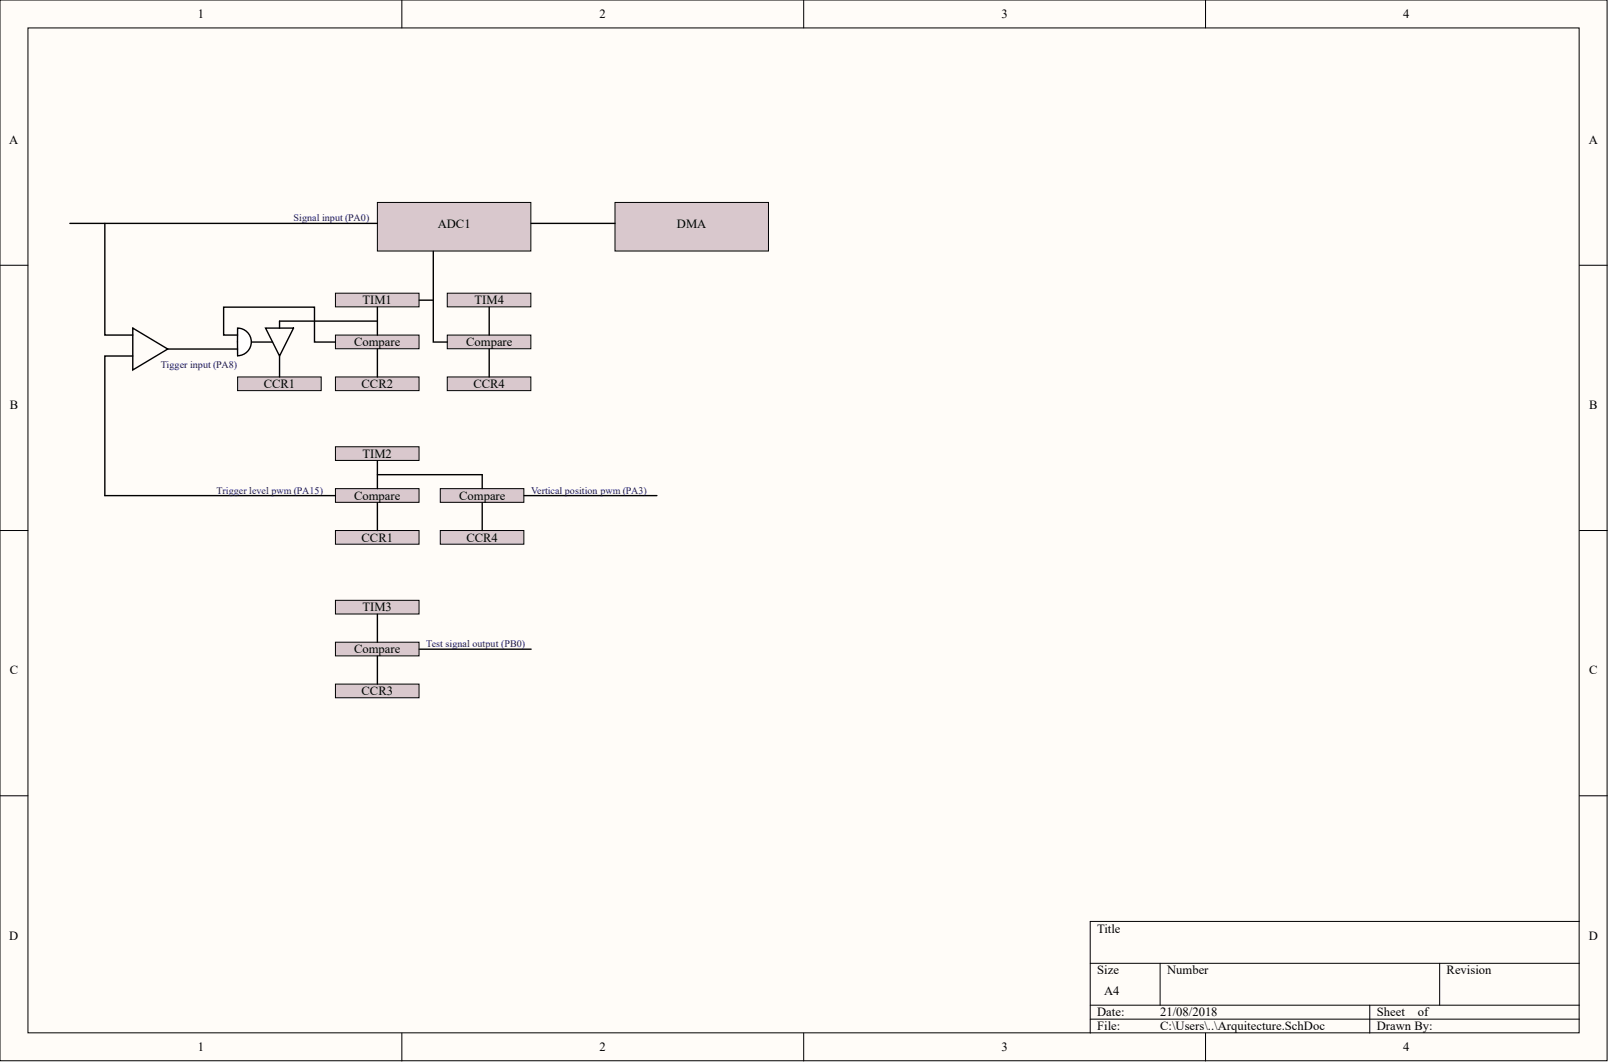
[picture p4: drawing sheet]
<svg xmlns="http://www.w3.org/2000/svg" width="292mm" height="193mm" viewBox="0 0 292 193" stroke-linecap="round" stroke-linejoin="round" font-family="sans-serif">
<g fill="#fffcf8" stroke="#000" stroke-width=".18">
<path d="M0 0h291.8v192.6h-291.8z"/>
<path d="M5.1 5.1h281.6v182.4h-281.6z"/>
</g>
<g fill="none" stroke="#000" stroke-width=".18">
<path d="M73 0v5.1M145.9 0v5.1M218.9 0v5.1M0 48.2h5.1M286.7 48.2h5.1M0 96.3h5.1M286.7 96.3h5.1M0 144.5h5.1M286.7 144.5h5.1M197.9 174.9h88.8M210.6 174.9v7.6M261.4 174.9v7.6"/>
<path d="M286.7 167.3h-88.8v20.2M73 187.5v5.1M145.9 187.5v5.1M197.9 182.5h88.8M197.9 185h88.8M218.9 187.5v5.1M248.7 182.5v5"/>
</g>
<g fill="#d9c8cd" stroke="#000" stroke-width=".18">
<path d="M68.5 36.8h27.9v8.8h-27.9z"/>
<path d="M111.6 36.8h27.9v8.8h-27.9z"/>
<path d="M81.2 53.2h15.2v2.5h-15.2z"/>
<path d="M81.2 60.8h15.2v2.5h-15.2z"/>
<path d="M81.2 68.4h15.2v2.5h-15.2z"/>
<path d="M60.9 53.2h15.2v2.5h-15.2z"/>
<path d="M60.9 60.8h15.2v2.5h-15.2z"/>
<path d="M60.9 68.4h15.2v2.5h-15.2z"/>
<path d="M43.1 68.4h15.2v2.5h-15.2z"/>
</g>
<path d="M48.2 59.6h5.1l-2.6 5zM68.5 55.8v5M68.5 58.3h-17.8v1.3M76.1 54.5h2.6M78.7 45.6v16.5h2.5M88.8 55.8v5M50.7 64.6v3.8M68.5 63.4v5M88.8 63.4v5" fill="none" stroke="#000" stroke-width=".25"/>
<g fill="#d9c8cd" stroke="#000" stroke-width=".18">
<path d="M60.9 81.1h15.2v2.5h-15.2z"/>
<path d="M60.9 88.7h15.2v2.5h-15.2z"/>
<path d="M60.9 96.3h15.2v2.5h-15.2z"/>
</g>
<path d="M68.5 83.6v5.1M68.5 91.2v5.1" fill="none" stroke="#000" stroke-width=".25"/>
<g fill="#d9c8cd" stroke="#000" stroke-width=".18">
<path d="M79.9 88.7h15.2v2.5h-15.2z"/>
<path d="M79.9 96.3h15.2v2.5h-15.2z"/>
</g>
<path d="M68.5 86.2h19v2.5M87.5 91.2v5.1" fill="none" stroke="#000" stroke-width=".25"/>
<path d="M43.1 59.6v5a2.51 2.51 0 0 0 2.5-2.5 2.51 2.51 0 0 0-2.5-2.5zM43.1 62.1v2.5z" fill-rule="evenodd" fill="#fff" stroke="#000" stroke-width=".25"/>
<path d="M12.7 40.6h55.8M19 40.6v20.2h5.1M24.1 59.6l6.3 3.8-6.3 3.8zM24.1 64.6h-5.1v25.4h41.9M30.4 63.4h12.7M43.1 60.8h-2.5v-5h16.5v6.3h3.8M45.7 62.1h3.8M95.2 90h24.1" fill="none" stroke="#000" stroke-width=".25"/>
<g fill="#d9c8cd" stroke="#000" stroke-width=".18">
<path d="M60.9 109h15.2v2.5h-15.2z"/>
<path d="M60.9 116.6h15.2v2.5h-15.2z"/>
<path d="M60.9 124.2h15.2v2.5h-15.2z"/>
</g>
<path d="M96.4 40.6h15.2M68.5 111.5v5.1M68.5 119.1v5.1M76.1 117.8h20.3" fill="none" stroke="#000" stroke-width=".25"/>
<g font-size="2.3">
<text x="35.9" y="3.3">1</text>
<text x="108.9" y="3.3">2</text>
<text x="181.8" y="3.3">3</text>
<text x="254.8" y="3.3">4</text>
<text x="1.7" y="26.1">A</text>
<text x="288.4" y="26.1">A</text>
<text x="79.5" y="41.3">ADC1</text>
<text x="122.9" y="41.3">DMA</text>
<text x="65.8" y="55.3">TIM1</text>
<text x="86.1" y="55.3">TIM4</text>
<text x="64.3" y="62.9">Compare</text>
<text x="84.6" y="62.9">Compare</text>
<text x="47.9" y="70.5">CCR1</text>
<text x="65.6" y="70.5">CCR2</text>
<text x="85.9" y="70.5">CCR4</text>
<text x="1.8" y="74.3">B</text>
<text x="288.5" y="74.3">B</text>
<text x="65.8" y="83.1">TIM2</text>
<text x="64.3" y="90.7">Compare</text>
<text x="83.4" y="90.7">Compare</text>
<text x="65.6" y="98.3">CCR1</text>
<text x="84.7" y="98.3">CCR4</text>
<text x="65.8" y="111">TIM3</text>
<text x="64.3" y="118.6">Compare</text>
<text x="1.8" y="122.4">C</text>
<text x="288.5" y="122.4">C</text>
<text x="65.6" y="126.2">CCR3</text>
<text x="1.7" y="170.6">D</text>
<text x="199.2" y="169.3">Title</text>
<text x="288.4" y="170.6">D</text>
<text x="199.2" y="176.9">Size</text>
<text x="211.9" y="176.9">Number</text>
<text x="262.6" y="176.9">Revision</text>
<text x="199.2" y="184.5">Date:</text>
<text x="200.5" y="180.7">A4</text>
<text x="210.6" y="184.5">21/08/2018</text>
<text x="249.9" y="184.5">Sheet</text>
<text x="257.4" y="184.5">of</text>
<text x="35.9" y="190.8">1</text>
<text x="108.9" y="190.8">2</text>
<text x="181.8" y="190.8">3</text>
<text x="199.2" y="187">File:</text>
<text x="210.6" y="187">C:\Users\..\Arquitecture.SchDoc</text>
<text x="249.9" y="187">Drawn By:</text>
<text x="254.8" y="190.8">4</text>
</g>
<g font-size="1.8" fill="#000080">
<text x="53.3" y="40.2">Signal input (PA0)</text>
<text x="29.2" y="66.8">Tigger input (PA8)</text>
<text x="39.3" y="89.6">Trigger level pwm (PA15)</text>
<text x="96.4" y="89.6">Vertical position pwm (PA3)</text>
<text x="77.4" y="117.5">Test signal output (PB0)</text>
</g>
</svg>
